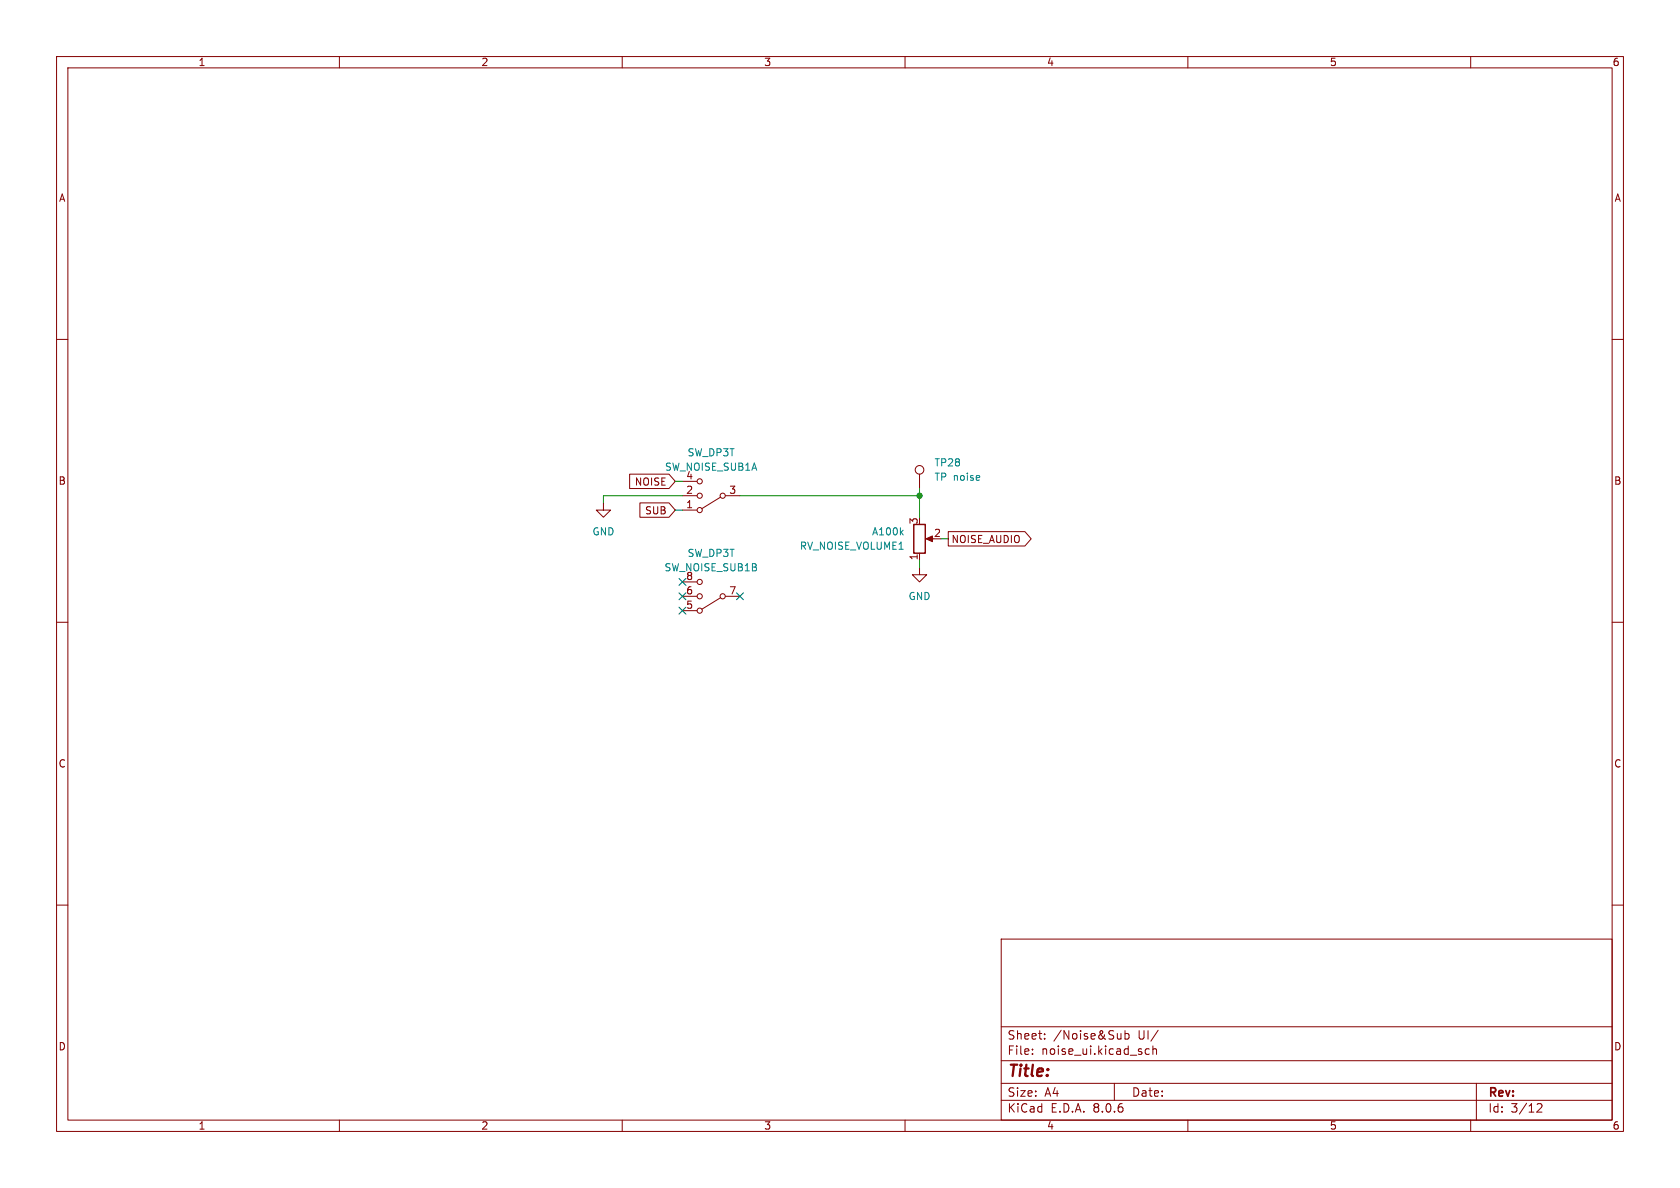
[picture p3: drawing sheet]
(kicad_sch
 (version 20231120)
 (generator "eeschema")
 (generator_version "8.0")
 (paper "A4")
 (lib_symbols
  (symbol "Connector:TestPoint"
   (pin_numbers hide)
   (pin_names
    (offset 0.762) hide) (exclude_from_sim no) (in_bom yes) (on_board yes)
   (property "Reference" "TP" (at 0 6.858 0) (effects (font (size 1.27 1.27))))
   (property "Value" "TestPoint" (at 0 5.08 0) (effects (font (size 1.27 1.27))))
   (property "Footprint" "" (at 5.08 0 0) (effects (font (size 1.27 1.27)) (hide yes)))
   (property "Datasheet" "~" (at 5.08 0 0) (effects (font (size 1.27 1.27)) (hide yes)))
   (property "Description" "test point" (at 0 0 0) (effects (font (size 1.27 1.27)) (hide yes)))
   (symbol "TestPoint_0_1"
    (circle (center 0 3.302) (radius 0.762) (stroke (width 0) (type default)) (fill (type none))))
   (symbol "TestPoint_1_1"
    (pin passive line (at 0 0 90) (length 2.54) (name "1" (effects (font (size 1.27 1.27)))) (number "1" (effects (font (size 1.27 1.27)))))))
  (symbol "Device:R_Potentiometer"
   (pin_names
    (offset 1.016) hide) (exclude_from_sim no) (in_bom yes) (on_board yes)
   (property "Reference" "RV" (at -4.445 0 90) (effects (font (size 1.27 1.27))))
   (property "Value" "R_Potentiometer" (at -2.54 0 90) (effects (font (size 1.27 1.27))))
   (property "Footprint" "" (at 0 0 0) (effects (font (size 1.27 1.27)) (hide yes)))
   (property "Datasheet" "~" (at 0 0 0) (effects (font (size 1.27 1.27)) (hide yes)))
   (property "Description" "Potentiometer" (at 0 0 0) (effects (font (size 1.27 1.27)) (hide yes)))
   (symbol "R_Potentiometer_0_1"
    (polyline (pts (xy 2.54 0) (xy 1.524 0)) (stroke (width 0) (type default)) (fill (type none)))
    (polyline (pts (xy 1.143 0) (xy 2.286 0.508) (xy 2.286 -0.508) (xy 1.143 0)) (stroke (width 0) (type default)) (fill (type outline)))
    (rectangle (start 1.016 2.54) (end -1.016 -2.54) (stroke (width 0.254) (type default)) (fill (type none))))
   (symbol "R_Potentiometer_1_1"
    (pin passive line (at 0 3.81 270) (length 1.27) (name "1" (effects (font (size 1.27 1.27)))) (number "1" (effects (font (size 1.27 1.27)))))
    (pin passive line (at 3.81 0 180) (length 1.27) (name "2" (effects (font (size 1.27 1.27)))) (number "2" (effects (font (size 1.27 1.27)))))
    (pin passive line (at 0 -3.81 90) (length 1.27) (name "3" (effects (font (size 1.27 1.27)))) (number "3" (effects (font (size 1.27 1.27)))))))
  (symbol "Switch:SW_DP3T"
   (pin_names
    (offset 0) hide) (exclude_from_sim no) (in_bom yes) (on_board yes)
   (property "Reference" "SW" (at 0 5.08 0) (effects (font (size 1.27 1.27))))
   (property "Value" "SW_DP3T" (at 0 -5.08 0) (effects (font (size 1.27 1.27))))
   (property "Footprint" "" (at -15.875 4.445 0) (effects (font (size 1.27 1.27)) (hide yes)))
   (property "Datasheet" "~" (at -15.875 4.445 0) (effects (font (size 1.27 1.27)) (hide yes)))
   (property "Description" "Switch, three position, dual pole triple throw, 3 position switch, SP3T" (at 0 0 0) (effects (font (size 1.27 1.27)) (hide yes)))
   (symbol "SW_DP3T_0_1"
    (circle (center -2.032 0) (radius 0.4572) (stroke (width 0) (type default)) (fill (type none)))
    (polyline (pts (xy -1.651 0.254) (xy 1.651 2.286)) (stroke (width 0) (type default)) (fill (type none)))
    (circle (center 2.032 -2.54) (radius 0.4572) (stroke (width 0) (type default)) (fill (type none)))
    (circle (center 2.032 0) (radius 0.4572) (stroke (width 0) (type default)) (fill (type none)))
    (circle (center 2.032 2.54) (radius 0.4572) (stroke (width 0) (type default)) (fill (type none))))
   (symbol "SW_DP3T_1_1"
    (pin passive line (at 5.08 2.54 180) (length 2.54) (name "1" (effects (font (size 1.27 1.27)))) (number "1" (effects (font (size 1.27 1.27)))))
    (pin passive line (at 5.08 0 180) (length 2.54) (name "2" (effects (font (size 1.27 1.27)))) (number "2" (effects (font (size 1.27 1.27)))))
    (pin passive line (at -5.08 0 0) (length 2.54) (name "3" (effects (font (size 1.27 1.27)))) (number "3" (effects (font (size 1.27 1.27)))))
    (pin passive line (at 5.08 -2.54 180) (length 2.54) (name "4" (effects (font (size 1.27 1.27)))) (number "4" (effects (font (size 1.27 1.27))))))
   (symbol "SW_DP3T_2_1"
    (pin passive line (at 5.08 2.54 180) (length 2.54) (name "5" (effects (font (size 1.27 1.27)))) (number "5" (effects (font (size 1.27 1.27)))))
    (pin passive line (at 5.08 0 180) (length 2.54) (name "6" (effects (font (size 1.27 1.27)))) (number "6" (effects (font (size 1.27 1.27)))))
    (pin passive line (at -5.08 0 0) (length 2.54) (name "7" (effects (font (size 1.27 1.27)))) (number "7" (effects (font (size 1.27 1.27)))))
    (pin passive line (at 5.08 -2.54 180) (length 2.54) (name "8" (effects (font (size 1.27 1.27)))) (number "8" (effects (font (size 1.27 1.27)))))))
  (symbol "power:GND"
   (power)
   (pin_names
    (offset 0)) (exclude_from_sim no) (in_bom yes) (on_board yes)
   (property "Reference" "#PWR" (at 0 -6.35 0) (effects (font (size 1.27 1.27)) (hide yes)))
   (property "Value" "GND" (at 0 -3.81 0) (effects (font (size 1.27 1.27))))
   (property "Footprint" "" (at 0 0 0) (effects (font (size 1.27 1.27)) (hide yes)))
   (property "Datasheet" "" (at 0 0 0) (effects (font (size 1.27 1.27)) (hide yes)))
   (property "Description" "Power symbol creates a global label with name \"GND\" , ground" (at 0 0 0) (effects (font (size 1.27 1.27)) (hide yes)))
   (symbol "GND_0_1"
    (polyline (pts (xy 0 0) (xy 0 -1.27) (xy 1.27 -1.27) (xy 0 -2.54) (xy -1.27 -1.27) (xy 0 -1.27)) (stroke (width 0) (type default)) (fill (type none))))
   (symbol "GND_1_1"
    (pin power_in line (at 0 0 270) (length 0) hide (name "GND" (effects (font (size 1.27 1.27)))) (number "1" (effects (font (size 1.27 1.27))))))))
 (junction
  (at 162.56 87.63)
  (diameter 0)
  (color 0 0 0 0))
 (no_connect
  (at 130.81 105.41))
 (no_connect
  (at 120.65 105.41))
 (no_connect
  (at 120.65 102.87))
 (no_connect
  (at 120.65 107.95))
 (wire
  (pts (xy 120.65 87.63) (xy 106.68 87.63))
  (stroke (width 0) (type default)))
 (wire
  (pts (xy 119.38 85.09) (xy 120.65 85.09))
  (stroke (width 0) (type default)))
 (wire
  (pts (xy 119.38 90.17) (xy 120.65 90.17))
  (stroke (width 0) (type default)))
 (wire
  (pts (xy 162.56 100.33) (xy 162.56 99.06))
  (stroke (width 0) (type default)))
 (wire
  (pts (xy 167.64 95.25) (xy 166.37 95.25))
  (stroke (width 0) (type default)))
 (wire
  (pts (xy 106.68 87.63) (xy 106.68 88.9))
  (stroke (width 0) (type default)))
 (wire
  (pts (xy 162.56 86.36) (xy 162.56 87.63))
  (stroke (width 0) (type default)))
 (wire
  (pts (xy 162.56 87.63) (xy 162.56 91.44))
  (stroke (width 0) (type default)))
 (wire
  (pts (xy 130.81 87.63) (xy 162.56 87.63))
  (stroke (width 0) (type default)))
 (global_label "NOISE"
  (shape input)
  (at 119.38 85.09 180)
  (fields_autoplaced yes)
  (effects (font (size 1.27 1.27)) (justify right))
  (property "Intersheetrefs" "${INTERSHEET_REFS}" (at 110.7705 85.09 0) (effects (font (size 1.27 1.27)) (justify right) (hide yes))))
 (global_label "NOISE_AUDIO"
  (shape output)
  (at 167.64 95.25 0)
  (fields_autoplaced yes)
  (effects (font (size 1.27 1.27)) (justify left))
  (property "Intersheetrefs" "${INTERSHEET_REFS}" (at 182.8415 95.25 0) (effects (font (size 1.27 1.27)) (justify left) (hide yes))))
 (global_label "SUB"
  (shape input)
  (at 119.38 90.17 180)
  (fields_autoplaced yes)
  (effects (font (size 1.27 1.27)) (justify right))
  (property "Intersheetrefs" "${INTERSHEET_REFS}" (at 112.5848 90.17 0) (effects (font (size 1.27 1.27)) (justify right) (hide yes))))
 (symbol
  (lib_id "Device:R_Potentiometer")
  (at 162.56 95.25 0)
  (mirror x)
  (unit 1)
  (exclude_from_sim no)
  (in_bom yes)
  (on_board yes)
  (dnp no)
  (property "Reference" "RV_NOISE_VOLUME1" (at 160.02 96.52 0) (effects (font (size 1.27 1.27)) (justify right)))
  (property "Value" "A100k" (at 160.02 93.98 0) (effects (font (size 1.27 1.27)) (justify right)))
  (property "Footprint" "Shmoergh_Custom_Footprints:Potentiometer_Bourns_Single-PTV09A" (at 162.56 95.25 0) (effects (font (size 1.27 1.27)) (hide yes)))
  (property "Datasheet" "~" (at 162.56 95.25 0) (effects (font (size 1.27 1.27)) (hide yes)))
  (property "Description" "" (at 162.56 95.25 0) (effects (font (size 1.27 1.27)) (hide yes)))
  (property "Part No." "652-PTV09A-4025UA104 " (at 162.56 95.25 0) (effects (font (size 1.27 1.27)) (hide yes)))
  (property "Part URL" "https://mou.sr/44vDepN" (at 162.56 95.25 0) (effects (font (size 1.27 1.27)) (hide yes)))
  (property "Vendor" "Mouser" (at 162.56 95.25 0) (effects (font (size 1.27 1.27)) (hide yes)))
  (property "LCSC" "" (at 162.56 95.25 0) (effects (font (size 1.27 1.27)) (hide yes)))
  (pin "1")
  (pin "2")
  (pin "3")
  (instances (project "ui-rev-3" (path "" (reference "RV_NOISE_VOLUME1") (unit 1)) (path "" (reference "RV_NOISE_VOLUME1") (unit 1)))))
 (symbol
  (lib_id "power:GND")
  (at 162.56 100.33 0)
  (unit 1)
  (exclude_from_sim no)
  (in_bom yes)
  (on_board yes)
  (dnp no)
  (fields_autoplaced yes)
  (property "Reference" "#PWR025" (at 162.56 106.68 0) (effects (font (size 1.27 1.27)) (hide yes)))
  (property "Value" "GND" (at 162.56 105.41 0) (effects (font (size 1.27 1.27))))
  (property "Footprint" "" (at 162.56 100.33 0) (effects (font (size 1.27 1.27)) (hide yes)))
  (property "Datasheet" "" (at 162.56 100.33 0) (effects (font (size 1.27 1.27)) (hide yes)))
  (property "Description" "" (at 162.56 100.33 0) (effects (font (size 1.27 1.27)) (hide yes)))
  (pin "1")
  (instances (project "ui-rev-3" (path "" (reference "#PWR025") (unit 1)) (path "" (reference "#PWR025") (unit 1)))))
 (symbol
  (lib_id "Switch:SW_DP3T")
  (at 125.73 87.63 180)
  (unit 1)
  (exclude_from_sim no)
  (in_bom yes)
  (on_board yes)
  (dnp no)
  (property "Reference" "SW_VCO2_WAVE1" (at 125.73 82.55 0) (effects (font (size 1.27 1.27))))
  (property "Value" "SW_DP3T" (at 125.73 80.01 0) (effects (font (size 1.27 1.27))))
  (property "Footprint" "Shmoergh_Custom_Footprints:DP3T Korg Style Switch" (at 141.605 92.075 0) (effects (font (size 1.27 1.27)) (hide yes)))
  (property "Datasheet" "~" (at 141.605 92.075 0) (effects (font (size 1.27 1.27)) (hide yes)))
  (property "Description" "NOTE: The availability of this product changing quite often. Look for the part number or just \"ON-ON-ON toggle\" on Aliexpress or Alibaba" (at 125.73 87.63 0) (effects (font (size 1.27 1.27)) (hide yes)))
  (property "Part No." "TS23-E02" (at 125.73 87.63 0) (effects (font (size 1.27 1.27)) (hide yes)))
  (property "Part URL" "https://www.aliexpress.com/item/32958319752.html?spm=a2g0o.order_detail.order_detail_item.7.48b7f19cBbwOXu" (at 125.73 87.63 0) (effects (font (size 1.27 1.27)) (hide yes)))
  (property "Vendor" "Daier" (at 125.73 87.63 0) (effects (font (size 1.27 1.27)) (hide yes)))
  (property "Product URL" "" (at 125.73 87.63 0) (effects (font (size 1.27 1.27)) (hide yes)))
  (property "LCSC" "" (at 125.73 87.63 0) (effects (font (size 1.27 1.27)) (hide yes)))
  (pin "1")
  (pin "2")
  (pin "3")
  (pin "4")
  (pin "5")
  (pin "6")
  (pin "7")
  (pin "8")
  (instances (project "ui-rev-3" (path "" (reference "SW_VCO2_WAVE1") (unit 1)) (path "" (reference "SW_NOISE_SUB1") (unit 1)) (path "" (reference "SW_VCO2_WAVE1") (unit 1)))))
 (symbol
  (lib_id "power:GND")
  (at 106.68 88.9 0)
  (unit 1)
  (exclude_from_sim no)
  (in_bom yes)
  (on_board yes)
  (dnp no)
  (fields_autoplaced yes)
  (property "Reference" "#PWR084" (at 106.68 95.25 0) (effects (font (size 1.27 1.27)) (hide yes)))
  (property "Value" "GND" (at 106.68 93.98 0) (effects (font (size 1.27 1.27))))
  (property "Footprint" "" (at 106.68 88.9 0) (effects (font (size 1.27 1.27)) (hide yes)))
  (property "Datasheet" "" (at 106.68 88.9 0) (effects (font (size 1.27 1.27)) (hide yes)))
  (property "Description" "" (at 106.68 88.9 0) (effects (font (size 1.27 1.27)) (hide yes)))
  (pin "1")
  (instances (project "ui-rev-3" (path "" (reference "#PWR084") (unit 1)))))
 (symbol
  (lib_id "Switch:SW_DP3T")
  (at 125.73 105.41 180)
  (unit 2)
  (exclude_from_sim no)
  (in_bom yes)
  (on_board yes)
  (dnp no)
  (property "Reference" "SW_VCO2_WAVE1" (at 125.73 100.33 0) (effects (font (size 1.27 1.27))))
  (property "Value" "SW_DP3T" (at 125.73 97.79 0) (effects (font (size 1.27 1.27))))
  (property "Footprint" "Shmoergh_Custom_Footprints:DP3T Korg Style Switch" (at 141.605 109.855 0) (effects (font (size 1.27 1.27)) (hide yes)))
  (property "Datasheet" "~" (at 141.605 109.855 0) (effects (font (size 1.27 1.27)) (hide yes)))
  (property "Description" "NOTE: The availability of this product changing quite often. Look for the part number or just \"ON-ON-ON toggle\" on Aliexpress or Alibaba" (at 125.73 105.41 0) (effects (font (size 1.27 1.27)) (hide yes)))
  (property "Part No." "TS23-E02" (at 125.73 105.41 0) (effects (font (size 1.27 1.27)) (hide yes)))
  (property "Part URL" "https://www.aliexpress.com/item/32958319752.html?spm=a2g0o.order_detail.order_detail_item.7.48b7f19cBbwOXu" (at 125.73 105.41 0) (effects (font (size 1.27 1.27)) (hide yes)))
  (property "Vendor" "Daier" (at 125.73 105.41 0) (effects (font (size 1.27 1.27)) (hide yes)))
  (property "Product URL" "" (at 125.73 105.41 0) (effects (font (size 1.27 1.27)) (hide yes)))
  (property "LCSC" "" (at 125.73 105.41 0) (effects (font (size 1.27 1.27)) (hide yes)))
  (pin "1")
  (pin "2")
  (pin "3")
  (pin "4")
  (pin "5")
  (pin "6")
  (pin "7")
  (pin "8")
  (instances (project "ui-rev-3" (path "" (reference "SW_VCO2_WAVE1") (unit 2)) (path "" (reference "SW_NOISE_SUB1") (unit 2)) (path "" (reference "SW_VCO2_WAVE1") (unit 2)))))
 (symbol
  (lib_id "Connector:TestPoint")
  (at 162.56 86.36 0)
  (unit 1)
  (exclude_from_sim no)
  (in_bom no)
  (on_board yes)
  (dnp no)
  (fields_autoplaced yes)
  (property "Reference" "TP28" (at 165.1 81.788 0) (effects (font (size 1.27 1.27)) (justify left)))
  (property "Value" "TP noise" (at 165.1 84.328 0) (effects (font (size 1.27 1.27)) (justify left)))
  (property "Footprint" "TestPoint:TestPoint_THTPad_2.0x2.0mm_Drill1.0mm" (at 167.64 86.36 0) (effects (font (size 1.27 1.27)) (hide yes)))
  (property "Datasheet" "~" (at 167.64 86.36 0) (effects (font (size 1.27 1.27)) (hide yes)))
  (property "Description" "" (at 162.56 86.36 0) (effects (font (size 1.27 1.27)) (hide yes)))
  (property "Part No." "" (at 162.56 86.36 0) (effects (font (size 1.27 1.27)) (hide yes)))
  (property "Part URL" "" (at 162.56 86.36 0) (effects (font (size 1.27 1.27)) (hide yes)))
  (property "Vendor" "" (at 162.56 86.36 0) (effects (font (size 1.27 1.27)) (hide yes)))
  (property "LCSC" "" (at 162.56 86.36 0) (effects (font (size 1.27 1.27)) (hide yes)))
  (pin "1")
  (instances (project "ui-rev-3" (path "" (reference "TP28") (unit 1)) (path "" (reference "TP2") (unit 1))))))
